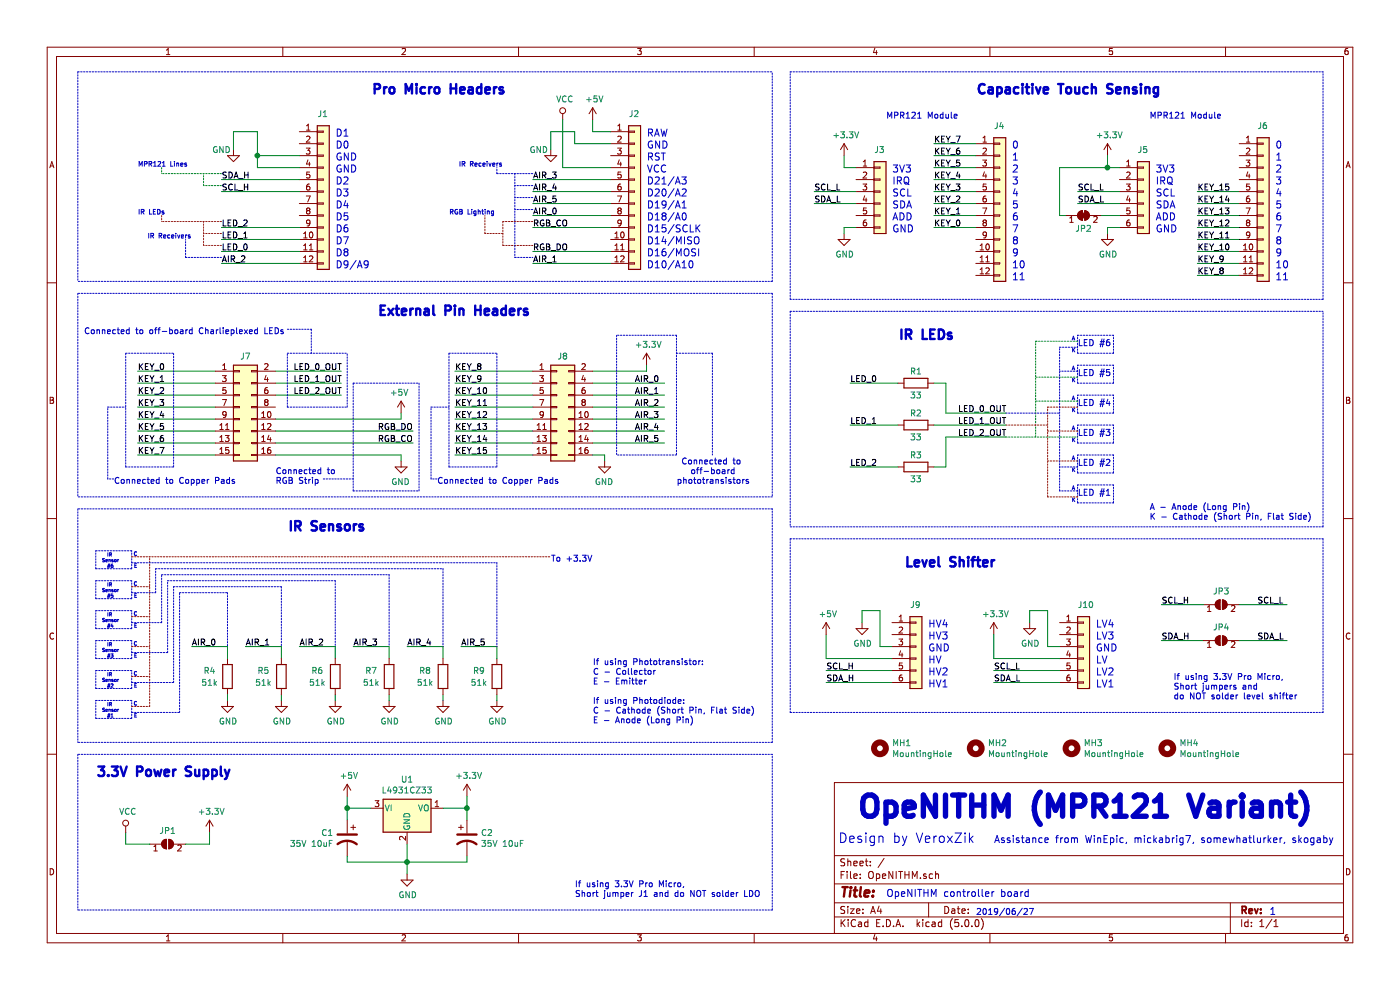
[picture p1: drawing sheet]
EESchema Schematic File Version 4
LIBS:OpeNITHM-cache
EELAYER 26 0
EELAYER END
$Descr A4 11693 8268
encoding utf-8
Sheet 1 1
Title ""
Date ""
Rev ""
Comp ""
Comment1 ""
Comment2 ""
Comment3 ""
Comment4 ""
$EndDescr
Text Notes 8150 800  0    79   ~ 16
Capacitive Touch Sensing
Text Notes 3100 800  0    79   ~ 16
Pro Micro Headers
$Comp
L Device:R R4
U 1 1
P 1900 5650
F 0 "R4" H 1750 5700 50  0000 C CNN
F 1 "51k" H 1750 5600 50  0000 C CNN
F 2 "Resistors_THT:R_Axial_DIN0204_L3.6mm_D1.6mm_P5.08mm_Horizontal" V 1830 5650 50  0001 C CNN
F 3 "~" H 1900 5650 50  0001 C CNN
	1    1900 5650
	1    0    0    -1  
$EndComp
$Comp
L power:GND #PWR0114
U 1 1
P 1900 5850
F 0 "#PWR0114" H 1900 5600 50  0001 C CNN
F 1 "GND" H 1905 5677 50  0000 C CNN
F 2 "" H 1900 5850 50  0001 C CNN
F 3 "" H 1900 5850 50  0001 C CNN
	1    1900 5850
	1    0    0    -1  
$EndComp
Wire Wire Line
	1900 5850 1900 5800
Text Label 1600 5400 0    50   ~ 0
AIR_0
Text Notes 8150 7650 0    50   ~ 0
2019/06/27
Text Notes 7400 7500 0    59   ~ 0
OpeNITHM controller board
Text Notes 10600 7650 0    59   ~ 0
1
Text Notes 7150 6850 0    177  ~ 35
OpeNITHM (MPR121 Variant)
Text Notes 7000 7050 0    79   ~ 0
Design by VeroxZik
Wire Wire Line
	1900 5400 1900 5500
$Comp
L power:GND #PWR0116
U 1 1
P 2350 5850
F 0 "#PWR0116" H 2350 5600 50  0001 C CNN
F 1 "GND" H 2355 5677 50  0000 C CNN
F 2 "" H 2350 5850 50  0001 C CNN
F 3 "" H 2350 5850 50  0001 C CNN
	1    2350 5850
	1    0    0    -1  
$EndComp
Wire Wire Line
	2350 5850 2350 5800
Text Label 2050 5400 0    50   ~ 0
AIR_1
Wire Wire Line
	2350 5400 2350 5500
$Comp
L power:GND #PWR0118
U 1 1
P 2800 5850
F 0 "#PWR0118" H 2800 5600 50  0001 C CNN
F 1 "GND" H 2805 5677 50  0000 C CNN
F 2 "" H 2800 5850 50  0001 C CNN
F 3 "" H 2800 5850 50  0001 C CNN
	1    2800 5850
	1    0    0    -1  
$EndComp
Wire Wire Line
	2800 5850 2800 5800
Text Label 2500 5400 0    50   ~ 0
AIR_2
Wire Wire Line
	2800 5400 2800 5500
$Comp
L power:GND #PWR0120
U 1 1
P 3250 5850
F 0 "#PWR0120" H 3250 5600 50  0001 C CNN
F 1 "GND" H 3255 5677 50  0000 C CNN
F 2 "" H 3250 5850 50  0001 C CNN
F 3 "" H 3250 5850 50  0001 C CNN
	1    3250 5850
	1    0    0    -1  
$EndComp
Wire Wire Line
	3250 5850 3250 5800
Text Label 2950 5400 0    50   ~ 0
AIR_3
Wire Wire Line
	3250 5400 3250 5500
$Comp
L power:GND #PWR0122
U 1 1
P 3700 5850
F 0 "#PWR0122" H 3700 5600 50  0001 C CNN
F 1 "GND" H 3705 5677 50  0000 C CNN
F 2 "" H 3700 5850 50  0001 C CNN
F 3 "" H 3700 5850 50  0001 C CNN
	1    3700 5850
	1    0    0    -1  
$EndComp
Wire Wire Line
	3700 5850 3700 5800
Text Label 3400 5400 0    50   ~ 0
AIR_4
Wire Wire Line
	3700 5400 3700 5500
$Comp
L power:GND #PWR0124
U 1 1
P 4150 5850
F 0 "#PWR0124" H 4150 5600 50  0001 C CNN
F 1 "GND" H 4155 5677 50  0000 C CNN
F 2 "" H 4150 5850 50  0001 C CNN
F 3 "" H 4150 5850 50  0001 C CNN
	1    4150 5850
	1    0    0    -1  
$EndComp
Wire Wire Line
	4150 5850 4150 5800
Text Label 3850 5400 0    50   ~ 0
AIR_5
Text Notes 5650 4050 0    50   ~ 0
 Connected to\n   off-board\nphototransistors
Text Notes 2400 4450 0    79   ~ 16
IR Sensors
$Comp
L Device:R R1
U 1 1
P 7650 3200
F 0 "R1" V 7550 3200 50  0000 C CNN
F 1 "33" V 7750 3200 50  0000 C CNN
F 2 "Resistors_THT:R_Axial_DIN0204_L3.6mm_D1.6mm_P5.08mm_Horizontal" V 7580 3200 50  0001 C CNN
F 3 "~" H 7650 3200 50  0001 C CNN
	1    7650 3200
	0    1    1    0   
$EndComp
$Comp
L Device:R R2
U 1 1
P 7650 3550
F 0 "R2" V 7550 3550 50  0000 C CNN
F 1 "33" V 7750 3550 50  0000 C CNN
F 2 "Resistors_THT:R_Axial_DIN0204_L3.6mm_D1.6mm_P5.08mm_Horizontal" V 7580 3550 50  0001 C CNN
F 3 "~" H 7650 3550 50  0001 C CNN
	1    7650 3550
	0    1    1    0   
$EndComp
$Comp
L Device:R R3
U 1 1
P 7650 3900
F 0 "R3" V 7550 3900 50  0000 C CNN
F 1 "33" V 7750 3900 50  0000 C CNN
F 2 "Resistors_THT:R_Axial_DIN0204_L3.6mm_D1.6mm_P5.08mm_Horizontal" V 7580 3900 50  0001 C CNN
F 3 "~" H 7650 3900 50  0001 C CNN
	1    7650 3900
	0    1    1    0   
$EndComp
Wire Wire Line
	7800 3200 7900 3200
Wire Wire Line
	7900 3200 7900 3450
Wire Wire Line
	7800 3900 7900 3900
Wire Wire Line
	7900 3900 7900 3650
Wire Wire Line
	7500 3200 7100 3200
Wire Wire Line
	7500 3550 7100 3550
Wire Wire Line
	7500 3900 7100 3900
Text Label 7100 3200 0    50   ~ 0
LED_0
Text Label 7100 3550 0    50   ~ 0
LED_1
Text Label 7100 3900 0    50   ~ 0
LED_2
$Comp
L Device:R R5
U 1 1
P 2350 5650
F 0 "R5" H 2200 5700 50  0000 C CNN
F 1 "51k" H 2200 5600 50  0000 C CNN
F 2 "Resistors_THT:R_Axial_DIN0204_L3.6mm_D1.6mm_P5.08mm_Horizontal" V 2280 5650 50  0001 C CNN
F 3 "~" H 2350 5650 50  0001 C CNN
	1    2350 5650
	1    0    0    -1  
$EndComp
$Comp
L Device:R R6
U 1 1
P 2800 5650
F 0 "R6" H 2650 5700 50  0000 C CNN
F 1 "51k" H 2650 5600 50  0000 C CNN
F 2 "Resistors_THT:R_Axial_DIN0204_L3.6mm_D1.6mm_P5.08mm_Horizontal" V 2730 5650 50  0001 C CNN
F 3 "~" H 2800 5650 50  0001 C CNN
	1    2800 5650
	1    0    0    -1  
$EndComp
$Comp
L Device:R R7
U 1 1
P 3250 5650
F 0 "R7" H 3100 5700 50  0000 C CNN
F 1 "51k" H 3100 5600 50  0000 C CNN
F 2 "Resistors_THT:R_Axial_DIN0204_L3.6mm_D1.6mm_P5.08mm_Horizontal" V 3180 5650 50  0001 C CNN
F 3 "~" H 3250 5650 50  0001 C CNN
	1    3250 5650
	1    0    0    -1  
$EndComp
$Comp
L Device:R R8
U 1 1
P 3700 5650
F 0 "R8" H 3550 5700 50  0000 C CNN
F 1 "51k" H 3550 5600 50  0000 C CNN
F 2 "Resistors_THT:R_Axial_DIN0204_L3.6mm_D1.6mm_P5.08mm_Horizontal" V 3630 5650 50  0001 C CNN
F 3 "~" H 3700 5650 50  0001 C CNN
	1    3700 5650
	1    0    0    -1  
$EndComp
$Comp
L Device:R R9
U 1 1
P 4150 5650
F 0 "R9" H 4000 5700 50  0000 C CNN
F 1 "51k" H 4000 5600 50  0000 C CNN
F 2 "Resistors_THT:R_Axial_DIN0204_L3.6mm_D1.6mm_P5.08mm_Horizontal" V 4080 5650 50  0001 C CNN
F 3 "~" H 4150 5650 50  0001 C CNN
	1    4150 5650
	1    0    0    -1  
$EndComp
Text Notes 7500 2850 0    79   ~ 16
IR LEDs
Wire Notes Line
	6450 2350 6450 600 
Wire Notes Line
	9000 2950 9300 2950
Wire Notes Line
	9300 2800 9000 2800
Wire Notes Line
	9300 2950 9300 2800
Wire Notes Line
	9000 2950 9000 2800
Text Notes 8950 2850 0    31   ~ 0
A
Text Notes 8950 2950 0    31   ~ 0
K
Wire Notes Line
	9000 3200 9300 3200
Wire Notes Line
	9300 3050 9000 3050
Wire Notes Line
	9300 3200 9300 3050
Wire Notes Line
	9000 3200 9000 3050
Text Notes 8950 3100 0    31   ~ 0
A
Text Notes 8950 3200 0    31   ~ 0
K
Wire Notes Line
	9000 3450 9300 3450
Wire Notes Line
	9300 3300 9000 3300
Wire Notes Line
	9300 3450 9300 3300
Wire Notes Line
	9000 3450 9000 3300
Text Notes 8950 3350 0    31   ~ 0
A
Text Notes 8950 3450 0    31   ~ 0
K
Wire Notes Line
	9000 3700 9300 3700
Wire Notes Line
	9300 3550 9000 3550
Wire Notes Line
	9300 3700 9300 3550
Wire Notes Line
	9000 3700 9000 3550
Text Notes 8950 3600 0    31   ~ 0
A
Text Notes 8950 3700 0    31   ~ 0
K
Wire Notes Line
	9000 3950 9300 3950
Wire Notes Line
	9300 3800 9000 3800
Wire Notes Line
	9300 3950 9300 3800
Wire Notes Line
	9000 3950 9000 3800
Text Notes 8950 3850 0    31   ~ 0
A
Text Notes 8950 3950 0    31   ~ 0
K
Wire Notes Line
	9000 4200 9300 4200
Wire Notes Line
	9300 4050 9000 4050
Text Notes 9000 4150 0    51   ~ 0
LED #1
Wire Notes Line
	9300 4200 9300 4050
Wire Notes Line
	9000 4200 9000 4050
Text Notes 8950 4100 0    31   ~ 0
A
Text Notes 8950 4200 0    31   ~ 0
K
Wire Notes Line
	8850 2900 9000 2900
Wire Notes Line
	9000 3100 8850 3100
Wire Notes Line
	9000 3900 8850 3900
Wire Notes Line
	9000 4100 8850 4100
Wire Notes Line rgb(194, 0, 0)
	8750 3400 9000 3400
Wire Notes Line rgb(194, 0, 0)
	9000 4150 8750 4150
Wire Notes Line rgb(194, 0, 0)
	9000 3850 8750 3850
Wire Notes Line rgb(0, 194, 0)
	8650 2850 9000 2850
Wire Notes Line rgb(0, 194, 0)
	9000 3150 8650 3150
Wire Notes Line rgb(0, 194, 0)
	9000 3350 8650 3350
Wire Notes Line
	6600 2600 11050 2600
Wire Notes Line
	8850 4100 8850 2900
Wire Notes Line rgb(194, 0, 0)
	8750 4150 8750 3400
Wire Notes Line rgb(0, 194, 0)
	8650 3650 8650 2850
Wire Notes Line rgb(194, 0, 0)
	9000 3600 8750 3600
Wire Notes Line
	6600 2600 6600 4400
Wire Notes Line
	6600 4400 11050 4400
Wire Notes Line
	11050 4400 11050 2600
Wire Notes Line
	8400 3450 8850 3450
Wire Notes Line rgb(194, 0, 0)
	8400 3550 8750 3550
Wire Notes Line rgb(0, 194, 0)
	8400 3650 9000 3650
Text Notes 9000 3900 0    51   ~ 0
LED #2
Text Notes 9000 3650 0    51   ~ 0
LED #3
Text Notes 9000 3400 0    51   ~ 0
LED #4
Text Notes 9000 3150 0    51   ~ 0
LED #5
Text Notes 9000 2900 0    51   ~ 0
LED #6
Wire Notes Line
	6600 600  11050 600 
Wire Notes Line
	11050 2500 11050 600 
Wire Notes Line
	11050 2500 6600 2500
Wire Notes Line
	6600 2500 6600 600 
Wire Notes Line
	6450 6200 650  6200
Wire Wire Line
	4150 5400 4150 5500
Wire Wire Line
	3850 5400 4150 5400
Wire Wire Line
	3400 5400 3700 5400
Wire Wire Line
	2950 5400 3250 5400
Wire Wire Line
	2500 5400 2800 5400
Wire Wire Line
	2050 5400 2350 5400
Wire Wire Line
	1600 5400 1900 5400
Wire Notes Line
	800  4750 1100 4750
Wire Notes Line
	1100 4600 800  4600
Wire Notes Line
	1100 4750 1100 4600
Wire Notes Line
	800  4750 800  4600
Wire Notes Line
	800  5000 1100 5000
Wire Notes Line
	1100 4850 800  4850
Wire Notes Line
	1100 5000 1100 4850
Wire Notes Line
	800  5000 800  4850
Wire Notes Line
	800  5250 1100 5250
Wire Notes Line
	1100 5100 800  5100
Wire Notes Line
	1100 5250 1100 5100
Wire Notes Line
	800  5250 800  5100
Wire Notes Line
	800  5500 1100 5500
Wire Notes Line
	1100 5350 800  5350
Wire Notes Line
	1100 5500 1100 5350
Wire Notes Line
	800  5500 800  5350
Wire Notes Line
	800  5750 1100 5750
Wire Notes Line
	1100 5600 800  5600
Wire Notes Line
	1100 5750 1100 5600
Wire Notes Line
	800  5750 800  5600
Wire Notes Line
	800  6000 1100 6000
Wire Notes Line
	1100 5850 800  5850
Wire Notes Line
	1100 6000 1100 5850
Wire Notes Line
	800  6000 800  5850
Text Notes 1150 4650 2    31   ~ 0
C
Text Notes 1150 4750 2    31   ~ 0
E
Text Notes 1150 4900 2    31   ~ 0
C
Text Notes 1150 5000 2    31   ~ 0
E
Text Notes 1150 5150 2    31   ~ 0
C
Text Notes 1150 5250 2    31   ~ 0
E
Text Notes 1150 5400 2    31   ~ 0
C
Text Notes 1150 5500 2    31   ~ 0
E
Text Notes 1150 5650 2    31   ~ 0
C
Text Notes 1150 5750 2    31   ~ 0
E
Text Notes 1150 5900 2    31   ~ 0
C
Text Notes 1150 6000 2    31   ~ 0
E
Wire Notes Line rgb(194, 0, 0)
	1100 5900 1250 5900
Wire Notes Line rgb(194, 0, 0)
	1250 5900 1250 4650
Wire Notes Line rgb(194, 0, 0)
	1100 5650 1250 5650
Wire Notes Line rgb(194, 0, 0)
	1100 5400 1250 5400
Wire Notes Line rgb(194, 0, 0)
	1100 5150 1250 5150
Wire Notes Line rgb(194, 0, 0)
	1100 4900 1250 4900
Wire Notes Line
	1100 5950 1500 5950
Wire Notes Line
	1500 4950 1900 4950
Wire Notes Line
	1100 5700 1450 5700
Wire Notes Line
	1450 4900 2350 4900
Wire Notes Line
	1100 5450 1400 5450
Wire Notes Line
	1400 4850 2800 4850
Wire Notes Line
	1100 5200 1350 5200
Wire Notes Line
	1350 4800 3250 4800
Wire Notes Line
	1100 4950 1300 4950
Wire Notes Line
	1300 4750 3700 4750
Wire Notes Line
	1100 4700 4150 4700
Wire Notes Line rgb(194, 0, 0)
	1100 4650 4600 4650
Wire Notes Line
	1500 5950 1500 4950
Wire Notes Line
	1450 5700 1450 4900
Wire Notes Line
	1400 5450 1400 4850
Wire Notes Line
	1350 5200 1350 4800
Wire Notes Line
	1300 4950 1300 4750
Wire Notes Line
	6450 6200 6450 4250
Wire Notes Line
	6450 2350 650  2350
Wire Notes Line
	650  4250 650  6200
Text Notes 850  4750 0    28   ~ 0
  IR\nSensor\n  #6
Wire Notes Line
	650  600  6450 600 
Wire Wire Line
	1150 3100 1800 3100
Wire Wire Line
	1150 3200 1800 3200
Wire Wire Line
	1150 3300 1800 3300
Wire Wire Line
	1150 3400 1800 3400
Wire Wire Line
	1150 3500 1800 3500
Wire Wire Line
	1150 3600 1800 3600
Wire Wire Line
	1150 3700 1800 3700
Wire Wire Line
	1150 3800 1800 3800
Wire Wire Line
	3800 3100 4450 3100
Wire Wire Line
	3800 3200 4450 3200
Wire Wire Line
	3800 3300 4450 3300
Wire Wire Line
	3800 3400 4450 3400
Wire Wire Line
	3800 3500 4450 3500
Wire Wire Line
	3800 3600 4450 3600
Wire Wire Line
	3800 3700 4450 3700
Wire Wire Line
	3800 3800 4450 3800
Text Label 1150 3100 0    50   ~ 0
KEY_0
Text Label 1150 3200 0    50   ~ 0
KEY_1
Text Label 1150 3300 0    50   ~ 0
KEY_2
Text Label 1150 3400 0    50   ~ 0
KEY_3
Text Label 1150 3500 0    50   ~ 0
KEY_4
Text Label 1150 3600 0    50   ~ 0
KEY_5
Text Label 1150 3700 0    50   ~ 0
KEY_6
Text Label 1150 3800 0    50   ~ 0
KEY_7
Text Label 3800 3100 0    50   ~ 0
KEY_8
Text Label 3800 3200 0    50   ~ 0
KEY_9
Text Label 3800 3300 0    50   ~ 0
KEY_10
Text Label 3800 3400 0    50   ~ 0
KEY_11
Text Label 3800 3500 0    50   ~ 0
KEY_12
Text Label 3800 3600 0    50   ~ 0
KEY_13
Text Label 3800 3700 0    50   ~ 0
KEY_14
Text Label 3800 3800 0    50   ~ 0
KEY_15
Text Label 2450 3100 0    50   ~ 0
LED_0_OUT
Text Label 2450 3200 0    50   ~ 0
LED_1_OUT
Text Label 2450 3300 0    50   ~ 0
LED_2_OUT
Wire Wire Line
	3350 3500 3350 3450
Wire Wire Line
	3350 3800 3350 3850
Text Label 3450 3700 2    50   ~ 0
RGB_CO
Text Label 3450 3600 2    50   ~ 0
RGB_DO
$Comp
L power:+5V #PWR0111
U 1 1
P 3350 3450
F 0 "#PWR0111" H 3350 3300 50  0001 C CNN
F 1 "+5V" H 3365 3623 50  0000 C CNN
F 2 "" H 3350 3450 50  0001 C CNN
F 3 "" H 3350 3450 50  0001 C CNN
	1    3350 3450
	-1   0    0    -1  
$EndComp
$Comp
L power:GND #PWR0112
U 1 1
P 3350 3850
F 0 "#PWR0112" H 3350 3600 50  0001 C CNN
F 1 "GND" H 3355 3677 50  0000 C CNN
F 2 "" H 3350 3850 50  0001 C CNN
F 3 "" H 3350 3850 50  0001 C CNN
	1    3350 3850
	-1   0    0    -1  
$EndComp
Wire Wire Line
	2300 3500 3350 3500
Wire Wire Line
	2300 3600 3450 3600
Wire Wire Line
	2300 3700 3450 3700
Wire Wire Line
	2300 3800 3350 3800
Wire Wire Line
	4950 3200 5550 3200
Wire Wire Line
	4950 3300 5550 3300
Wire Wire Line
	4950 3500 5550 3500
Wire Wire Line
	4950 3700 5550 3700
Wire Wire Line
	4950 3400 5550 3400
Wire Wire Line
	4950 3600 5550 3600
Text Label 5300 3200 0    50   ~ 0
AIR_0
Text Label 5300 3300 0    50   ~ 0
AIR_1
Text Label 5300 3400 0    50   ~ 0
AIR_2
Text Label 5300 3500 0    50   ~ 0
AIR_3
Text Label 5300 3600 0    50   ~ 0
AIR_4
Text Label 5300 3700 0    50   ~ 0
AIR_5
$Comp
L power:+3.3V #PWR0113
U 1 1
P 5400 3050
F 0 "#PWR0113" H 5400 2900 50  0001 C CNN
F 1 "+3.3V" H 5415 3223 50  0000 C CNN
F 2 "" H 5400 3050 50  0001 C CNN
F 3 "" H 5400 3050 50  0001 C CNN
	1    5400 3050
	1    0    0    -1  
$EndComp
Wire Wire Line
	4950 3100 5400 3100
Wire Wire Line
	5400 3100 5400 3050
Wire Wire Line
	2850 3100 2300 3100
Wire Wire Line
	2850 3300 2300 3300
Wire Wire Line
	2850 3200 2300 3200
Wire Notes Line
	3250 4800 3250 5400
Wire Notes Line
	4150 4700 4150 5400
Wire Notes Line
	3700 4750 3700 5400
Wire Notes Line
	2800 4850 2800 5400
Wire Notes Line
	2350 4900 2350 5400
Wire Notes Line
	1900 4950 1900 5400
Text Label 8000 3450 0    50   ~ 0
LED_0_OUT
Text Label 8000 3550 0    50   ~ 0
LED_1_OUT
Text Label 8000 3650 0    50   ~ 0
LED_2_OUT
Wire Wire Line
	7900 3450 8400 3450
Wire Wire Line
	7800 3550 8400 3550
Wire Wire Line
	7900 3650 8400 3650
$Comp
L Connector_Generic:Conn_02x08_Odd_Even J7
U 1 1
P 2000 3400
F 0 "J7" H 2050 3825 50  0000 C CNN
F 1 "Conn_02x08_Odd_Even" H 2050 3826 50  0001 C CNN
F 2 "Connector_PinHeader_2.54mm:PinHeader_2x08_P2.54mm_Horizontal" H 2000 3400 50  0001 C CNN
F 3 "~" H 2000 3400 50  0001 C CNN
	1    2000 3400
	1    0    0    -1  
$EndComp
$Comp
L Connector_Generic:Conn_02x08_Odd_Even J8
U 1 1
P 4650 3400
F 0 "J8" H 4700 3825 50  0000 C CNN
F 1 "Conn_02x08_Odd_Even" H 4700 3826 50  0001 C CNN
F 2 "Connector_PinHeader_2.54mm:PinHeader_2x08_P2.54mm_Horizontal" H 4650 3400 50  0001 C CNN
F 3 "~" H 4650 3400 50  0001 C CNN
	1    4650 3400
	1    0    0    -1  
$EndComp
Wire Notes Line
	6450 4250 650  4250
Text Notes 3150 2650 0    79   ~ 16
External Pin Headers
Wire Notes Line
	650  600  650  2350
Wire Notes Line
	6450 4150 650  4150
Wire Notes Line
	650  2450 650  4150
Wire Notes Line
	6450 2450 650  2450
Wire Notes Line
	6450 2450 6450 4150
Wire Notes Line
	5650 2800 5650 3800
Wire Notes Line
	5650 3800 5150 3800
Wire Notes Line
	5150 2800 5150 3800
Wire Notes Line
	5650 2800 5150 2800
Wire Notes Line
	5650 2950 5950 2950
Wire Notes Line
	5950 2950 5950 3800
Wire Notes Line
	2400 3400 2900 3400
Wire Notes Line
	2900 3400 2900 2950
Wire Notes Line
	2400 3400 2400 2950
Wire Notes Line
	2400 2950 2900 2950
Text Notes 700  2800 0    50   ~ 0
Connected to off-board Charlieplexed LEDs
Wire Notes Line
	2400 2750 2600 2750
Wire Notes Line
	2600 2750 2600 2950
Wire Notes Line
	6600 4500 6600 5950
Wire Notes Line
	6600 4500 11050 4500
Text Notes 7550 4750 0    79   ~ 16
Level Shifter
Wire Notes Line
	6600 5950 11050 5950
Wire Notes Line
	11050 4500 11050 5950
Wire Notes Line
	1050 3900 1050 2950
Wire Notes Line
	1050 2950 1450 2950
Wire Notes Line
	1050 3900 1450 3900
Wire Notes Line
	1450 3900 1450 2950
Text Notes 950  4050 0    50   ~ 0
Connected to Copper Pads
Wire Notes Line
	950  4000 900  4000
Wire Notes Line
	900  4000 900  3400
Wire Notes Line
	900  3400 1050 3400
Wire Notes Line
	3750 3900 3750 2950
Wire Notes Line
	3750 3900 4150 3900
Wire Notes Line
	4150 3900 4150 2950
Text Notes 3650 4050 0    50   ~ 0
Connected to Copper Pads
Wire Notes Line
	3650 4000 3600 4000
Wire Notes Line
	3600 4000 3600 3400
Wire Notes Line
	3600 3400 3750 3400
Wire Notes Line
	3750 2950 4150 2950
Wire Notes Line
	2950 4100 3500 4100
Wire Notes Line
	2950 4100 2950 3200
Wire Notes Line
	3500 4100 3500 3200
Wire Notes Line
	2950 3200 3500 3200
Text Notes 2300 4050 0    50   ~ 0
Connected to\nRGB Strip
Wire Notes Line
	2700 4000 2950 4000
Text Notes 9600 4350 0    50   ~ 0
A - Anode (Long Pin)\nK - Cathode (Short Pin, Flat Side)
Text Notes 4600 4700 0    50   ~ 0
To +3.3V
Text Notes 4950 6050 0    50   ~ 0
If using Phototransistor:\nC - Collector\nE - Emitter\n\nIf using Photodiode:\nC - Cathode (Short Pin, Flat Side)\nE - Anode (Long Pin)
Text Notes 850  5000 0    28   ~ 0
  IR\nSensor\n  #5
Text Notes 850  5250 0    28   ~ 0
  IR\nSensor\n  #4
Text Notes 850  5500 0    28   ~ 0
  IR\nSensor\n  #3
Text Notes 850  5750 0    28   ~ 0
  IR\nSensor\n  #2
Text Notes 850  6000 0    28   ~ 0
  IR\nSensor\n  #1
$Comp
L Connector_Generic:Conn_01x12 J1
U 1 1
P 2700 1600
F 0 "J1" H 2650 2250 50  0000 L CNN
F 1 "Conn_01x12" H 2780 1501 50  0001 L CNN
F 2 "Connector_PinSocket_2.54mm:PinSocket_1x12_P2.54mm_Vertical" H 2700 1600 50  0001 C CNN
F 3 "~" H 2700 1600 50  0001 C CNN
	1    2700 1600
	1    0    0    -1  
$EndComp
Text Notes 2800 1350 0    59   ~ 0
GND
Text Notes 2800 1450 0    59   ~ 0
GND
Text Notes 2800 1250 0    59   ~ 0
D0
Text Notes 2800 1150 0    59   ~ 0
D1
Text Notes 2800 1650 0    59   ~ 0
D3
Text Notes 2800 1550 0    59   ~ 0
D2
Text Notes 2800 1850 0    59   ~ 0
D5
Text Notes 2800 1750 0    59   ~ 0
D4
Text Notes 2800 2050 0    59   ~ 0
D7
Text Notes 2800 1950 0    59   ~ 0
D6
Text Notes 2800 2250 0    59   ~ 0
D9/A9
Text Notes 2800 2150 0    59   ~ 0
D8
$Comp
L Connector_Generic:Conn_01x12 J2
U 1 1
P 5300 1600
F 0 "J2" H 5250 2250 50  0000 L CNN
F 1 "Conn_01x12" H 5380 1501 50  0001 L CNN
F 2 "Connector_PinSocket_2.54mm:PinSocket_1x12_P2.54mm_Vertical" H 5300 1600 50  0001 C CNN
F 3 "~" H 5300 1600 50  0001 C CNN
	1    5300 1600
	1    0    0    -1  
$EndComp
Text Notes 5400 1350 0    59   ~ 0
RST
Text Notes 5400 1450 0    59   ~ 0
VCC
Text Notes 5400 1250 0    59   ~ 0
GND
Text Notes 5400 1150 0    59   ~ 0
RAW
Text Notes 5400 1650 0    59   ~ 0
D20/A2
Text Notes 5400 1550 0    59   ~ 0
D21/A3
Text Notes 5400 1850 0    59   ~ 0
D18/A0
Text Notes 5400 1750 0    59   ~ 0
D19/A1
Text Notes 5400 2050 0    59   ~ 0
D14/MISO
Text Notes 5400 1950 0    59   ~ 0
D15/SCLK
Text Notes 5400 2250 0    59   ~ 0
D10/A10
Text Notes 5400 2150 0    59   ~ 0
D16/MOSI
Text Label 4450 1900 0    50   ~ 0
RGB_CO
Wire Wire Line
	4450 1900 5100 1900
Text Label 4450 2100 0    50   ~ 0
RGB_DO
Wire Wire Line
	4450 2100 5100 2100
Wire Wire Line
	4450 1800 5100 1800
Wire Wire Line
	4450 2200 5100 2200
Wire Wire Line
	4450 1500 5100 1500
Wire Wire Line
	4450 1700 5100 1700
Wire Wire Line
	1850 2200 2500 2200
Wire Wire Line
	4450 1600 5100 1600
Text Label 4450 1800 0    50   ~ 0
AIR_0
Text Label 4450 2200 0    50   ~ 0
AIR_1
Text Label 1850 2200 0    50   ~ 0
AIR_2
Text Label 4450 1500 0    50   ~ 0
AIR_3
Text Label 4450 1600 0    50   ~ 0
AIR_4
Text Label 4450 1700 0    50   ~ 0
AIR_5
Wire Wire Line
	2500 2000 1850 2000
Text Label 1850 2000 0    50   ~ 0
LED_1
Wire Wire Line
	1850 2100 2500 2100
Text Label 1850 2100 0    50   ~ 0
LED_0
Wire Wire Line
	1850 1900 2500 1900
Text Label 1850 1900 0    50   ~ 0
LED_2
Wire Wire Line
	1850 1500 2500 1500
Text Label 1850 1500 0    50   ~ 0
SDA_H
Wire Wire Line
	1850 1600 2500 1600
Text Label 1850 1600 0    50   ~ 0
SCL_H
$Comp
L power:GND #PWR0101
U 1 1
P 1950 1250
F 0 "#PWR0101" H 1950 1000 50  0001 C CNN
F 1 "GND" H 1850 1250 50  0000 C CNN
F 2 "" H 1950 1250 50  0001 C CNN
F 3 "" H 1950 1250 50  0001 C CNN
	1    1950 1250
	1    0    0    -1  
$EndComp
Wire Wire Line
	1950 1100 2150 1100
Wire Wire Line
	2150 1100 2150 1300
Wire Wire Line
	2150 1300 2500 1300
Wire Wire Line
	1950 1100 1950 1250
Wire Wire Line
	2500 1400 2150 1400
Wire Wire Line
	2150 1400 2150 1300
Connection ~ 2150 1300
Wire Wire Line
	5100 1100 4950 1100
Wire Wire Line
	4950 1100 4950 1000
$Comp
L power:VCC #PWR0102
U 1 1
P 4700 1000
F 0 "#PWR0102" H 4700 850 50  0001 C CNN
F 1 "VCC" H 4717 1173 50  0000 C CNN
F 2 "" H 4700 1000 50  0001 C CNN
F 3 "" H 4700 1000 50  0001 C CNN
	1    4700 1000
	1    0    0    -1  
$EndComp
Wire Wire Line
	5100 1400 4700 1400
Wire Wire Line
	4700 1400 4700 1000
$Comp
L power:GND #PWR0103
U 1 1
P 4600 1250
F 0 "#PWR0103" H 4600 1000 50  0001 C CNN
F 1 "GND" H 4500 1250 50  0000 C CNN
F 2 "" H 4600 1250 50  0001 C CNN
F 3 "" H 4600 1250 50  0001 C CNN
	1    4600 1250
	1    0    0    -1  
$EndComp
Wire Wire Line
	4600 1100 4800 1100
Wire Wire Line
	4600 1100 4600 1250
Wire Wire Line
	5100 1200 4800 1200
Wire Wire Line
	4800 1200 4800 1100
Wire Notes Line rgb(194, 0, 0)
	4450 1850 4200 1850
Wire Notes Line rgb(194, 0, 0)
	4200 1850 4200 2050
Wire Notes Line rgb(194, 0, 0)
	4200 2050 4450 2050
Wire Notes Line rgb(194, 0, 0)
	4200 1950 4050 1950
Wire Notes Line rgb(194, 0, 0)
	4050 1950 4050 1800
Text Notes 3750 1800 0    39   ~ 0
RGB Lighting
$Comp
L Connector_Generic:Conn_01x06 J3
U 1 1
P 7350 1600
F 0 "J3" H 7300 1950 50  0000 L CNN
F 1 "Conn_01x06" H 7430 1501 50  0001 L CNN
F 2 "Connector_PinSocket_2.54mm:PinSocket_1x06_P2.54mm_Vertical" H 7350 1600 50  0001 C CNN
F 3 "~" H 7350 1600 50  0001 C CNN
	1    7350 1600
	1    0    0    -1  
$EndComp
Text Notes 7450 1650 0    59   ~ 0
SCL
Text Notes 7450 1750 0    59   ~ 0
SDA
Text Notes 7450 1550 0    59   ~ 0
IRQ
Text Notes 7450 1450 0    59   ~ 0
3V3
Text Notes 7450 1950 0    59   ~ 0
GND
Text Notes 7450 1850 0    59   ~ 0
ADD
$Comp
L power:GND #PWR0104
U 1 1
P 7050 1950
F 0 "#PWR0104" H 7050 1700 50  0001 C CNN
F 1 "GND" H 7055 1777 50  0000 C CNN
F 2 "" H 7050 1950 50  0001 C CNN
F 3 "" H 7050 1950 50  0001 C CNN
	1    7050 1950
	1    0    0    -1  
$EndComp
Wire Wire Line
	7050 1900 7150 1900
Wire Wire Line
	7050 1950 7050 1900
$Comp
L power:+3.3V #PWR0105
U 1 1
P 7050 1300
F 0 "#PWR0105" H 7050 1150 50  0001 C CNN
F 1 "+3.3V" H 7065 1473 50  0000 C CNN
F 2 "" H 7050 1300 50  0001 C CNN
F 3 "" H 7050 1300 50  0001 C CNN
	1    7050 1300
	1    0    0    -1  
$EndComp
Wire Wire Line
	7150 1400 7050 1400
Wire Wire Line
	7050 1400 7050 1300
Wire Wire Line
	6800 1700 7150 1700
Text Label 6800 1700 0    50   ~ 0
SDA_L
Wire Wire Line
	6800 1600 7150 1600
Text Label 6800 1600 0    50   ~ 0
SCL_L
$Comp
L Connector_Generic:Conn_01x12 J4
U 1 1
P 8350 1700
F 0 "J4" H 8300 2350 50  0000 L CNN
F 1 "Conn_01x12" H 8430 1601 50  0001 L CNN
F 2 "Connector_PinSocket_2.54mm:PinSocket_1x12_P2.54mm_Vertical" H 8350 1700 50  0001 C CNN
F 3 "~" H 8350 1700 50  0001 C CNN
	1    8350 1700
	1    0    0    -1  
$EndComp
Wire Wire Line
	7800 1900 8150 1900
Wire Wire Line
	7800 1800 8150 1800
Wire Wire Line
	7800 1700 8150 1700
Wire Wire Line
	7800 1600 8150 1600
Wire Wire Line
	7800 1500 8150 1500
Wire Wire Line
	7800 1400 8150 1400
Wire Wire Line
	7800 1300 8150 1300
Wire Wire Line
	7800 1200 8150 1200
Text Label 7800 1900 0    50   ~ 0
KEY_0
Text Label 7800 1800 0    50   ~ 0
KEY_1
Text Label 7800 1700 0    50   ~ 0
KEY_2
Text Label 7800 1600 0    50   ~ 0
KEY_3
Text Label 7800 1500 0    50   ~ 0
KEY_4
Text Label 7800 1400 0    50   ~ 0
KEY_5
Text Label 7800 1300 0    50   ~ 0
KEY_6
Text Label 7800 1200 0    50   ~ 0
KEY_7
Text Notes 8450 1450 0    59   ~ 0
2
Text Notes 8450 1550 0    59   ~ 0
3
Text Notes 8450 1350 0    59   ~ 0
1
Text Notes 8450 1250 0    59   ~ 0
0
Text Notes 8450 1750 0    59   ~ 0
5
Text Notes 8450 1650 0    59   ~ 0
4
Text Notes 8450 1950 0    59   ~ 0
7
Text Notes 8450 1850 0    59   ~ 0
6
Text Notes 8450 2150 0    59   ~ 0
9
Text Notes 8450 2050 0    59   ~ 0
8
Text Notes 8450 2350 0    59   ~ 0
11
Text Notes 8450 2250 0    59   ~ 0
10
$Comp
L Connector_Generic:Conn_01x06 J5
U 1 1
P 9550 1600
F 0 "J5" H 9500 1950 50  0000 L CNN
F 1 "Conn_01x06" H 9630 1501 50  0001 L CNN
F 2 "Connector_PinSocket_2.54mm:PinSocket_1x06_P2.54mm_Vertical" H 9550 1600 50  0001 C CNN
F 3 "~" H 9550 1600 50  0001 C CNN
	1    9550 1600
	1    0    0    -1  
$EndComp
Text Notes 9650 1650 0    59   ~ 0
SCL
Text Notes 9650 1750 0    59   ~ 0
SDA
Text Notes 9650 1550 0    59   ~ 0
IRQ
Text Notes 9650 1450 0    59   ~ 0
3V3
Text Notes 9650 1950 0    59   ~ 0
GND
Text Notes 9650 1850 0    59   ~ 0
ADD
$Comp
L power:GND #PWR0106
U 1 1
P 9250 1950
F 0 "#PWR0106" H 9250 1700 50  0001 C CNN
F 1 "GND" H 9255 1777 50  0000 C CNN
F 2 "" H 9250 1950 50  0001 C CNN
F 3 "" H 9250 1950 50  0001 C CNN
	1    9250 1950
	1    0    0    -1  
$EndComp
Wire Wire Line
	9250 1900 9350 1900
Wire Wire Line
	9250 1950 9250 1900
$Comp
L power:+3.3V #PWR0107
U 1 1
P 9250 1300
F 0 "#PWR0107" H 9250 1150 50  0001 C CNN
F 1 "+3.3V" H 9265 1473 50  0000 C CNN
F 2 "" H 9250 1300 50  0001 C CNN
F 3 "" H 9250 1300 50  0001 C CNN
	1    9250 1300
	1    0    0    -1  
$EndComp
Wire Wire Line
	9350 1400 9250 1400
Wire Wire Line
	9250 1400 9250 1300
Wire Wire Line
	9000 1700 9350 1700
Text Label 9000 1700 0    50   ~ 0
SDA_L
Wire Wire Line
	9000 1600 9350 1600
Text Label 9000 1600 0    50   ~ 0
SCL_L
$Comp
L Connector_Generic:Conn_01x12 J6
U 1 1
P 10550 1700
F 0 "J6" H 10500 2350 50  0000 L CNN
F 1 "Conn_01x12" H 10630 1601 50  0001 L CNN
F 2 "Connector_PinSocket_2.54mm:PinSocket_1x12_P2.54mm_Vertical" H 10550 1700 50  0001 C CNN
F 3 "~" H 10550 1700 50  0001 C CNN
	1    10550 1700
	1    0    0    -1  
$EndComp
Text Notes 10650 1450 0    59   ~ 0
2
Text Notes 10650 1550 0    59   ~ 0
3
Text Notes 10650 1350 0    59   ~ 0
1
Text Notes 10650 1250 0    59   ~ 0
0
Text Notes 10650 1750 0    59   ~ 0
5
Text Notes 10650 1650 0    59   ~ 0
4
Text Notes 10650 1950 0    59   ~ 0
7
Text Notes 10650 1850 0    59   ~ 0
6
Text Notes 10650 2150 0    59   ~ 0
9
Text Notes 10650 2050 0    59   ~ 0
8
Text Notes 10650 2350 0    59   ~ 0
11
Text Notes 10650 2250 0    59   ~ 0
10
Wire Wire Line
	10000 2300 10350 2300
Wire Wire Line
	10000 2200 10350 2200
Wire Wire Line
	10000 2100 10350 2100
Wire Wire Line
	10000 2000 10350 2000
Wire Wire Line
	10000 1900 10350 1900
Wire Wire Line
	10000 1800 10350 1800
Wire Wire Line
	10000 1700 10350 1700
Wire Wire Line
	10000 1600 10350 1600
Text Label 10000 2300 0    50   ~ 0
KEY_8
Text Label 10000 2200 0    50   ~ 0
KEY_9
Text Label 10000 2100 0    50   ~ 0
KEY_10
Text Label 10000 2000 0    50   ~ 0
KEY_11
Text Label 10000 1900 0    50   ~ 0
KEY_12
Text Label 10000 1800 0    50   ~ 0
KEY_13
Text Label 10000 1700 0    50   ~ 0
KEY_14
Text Label 10000 1600 0    50   ~ 0
KEY_15
Text Notes 8300 7050 0    59   ~ 0
Assistance from WinEpic, mickabrig7, somewhatlurker, skogaby
$Comp
L Jumper:SolderJumper_2_Bridged JP2
U 1 1
P 9050 1800
F 0 "JP2" H 9050 1913 50  0000 C CNN
F 1 "SolderJumper_2_Bridged" H 9050 1914 50  0001 C CNN
F 2 "Jumper:SolderJumper-2_P1.3mm_Bridged_RoundedPad1.0x1.5mm" H 9050 1800 50  0001 C CNN
F 3 "~" H 9050 1800 50  0001 C CNN
	1    9050 1800
	1    0    0    1   
$EndComp
$Comp
L Connector_Generic:Conn_01x06 J9
U 1 1
P 7650 5400
F 0 "J9" H 7600 5750 50  0000 L CNN
F 1 "Conn_01x06" H 7730 5301 50  0001 L CNN
F 2 "Connector_PinSocket_2.54mm:PinSocket_1x06_P2.54mm_Vertical" H 7650 5400 50  0001 C CNN
F 3 "~" H 7650 5400 50  0001 C CNN
	1    7650 5400
	1    0    0    -1  
$EndComp
Text Notes 7750 5450 0    59   ~ 0
GND
Text Notes 7750 5550 0    59   ~ 0
HV
Text Notes 7750 5350 0    59   ~ 0
HV3
Text Notes 7750 5250 0    59   ~ 0
HV4
Text Notes 7750 5750 0    59   ~ 0
HV1
Text Notes 7750 5650 0    59   ~ 0
HV2
$Comp
L Connector_Generic:Conn_01x06 J10
U 1 1
P 9050 5400
F 0 "J10" H 9000 5750 50  0000 L CNN
F 1 "Conn_01x06" H 9130 5301 50  0001 L CNN
F 2 "Connector_PinSocket_2.54mm:PinSocket_1x06_P2.54mm_Vertical" H 9050 5400 50  0001 C CNN
F 3 "~" H 9050 5400 50  0001 C CNN
	1    9050 5400
	1    0    0    -1  
$EndComp
Text Notes 9150 5450 0    59   ~ 0
GND
Text Notes 9150 5550 0    59   ~ 0
LV
Text Notes 9150 5350 0    59   ~ 0
LV3
Text Notes 9150 5250 0    59   ~ 0
LV4
Text Notes 9150 5750 0    59   ~ 0
LV1
Text Notes 9150 5650 0    59   ~ 0
LV2
Wire Wire Line
	8300 5700 8850 5700
Text Label 8300 5700 0    50   ~ 0
SDA_L
Wire Wire Line
	8300 5600 8850 5600
Text Label 8300 5600 0    50   ~ 0
SCL_L
Wire Wire Line
	6900 5700 7450 5700
Text Label 6900 5700 0    50   ~ 0
SDA_H
Wire Wire Line
	6900 5600 7450 5600
Text Label 6900 5600 0    50   ~ 0
SCL_H
$Comp
L power:GND #PWR0108
U 1 1
P 7200 5200
F 0 "#PWR0108" H 7200 4950 50  0001 C CNN
F 1 "GND" H 7205 5027 50  0000 C CNN
F 2 "" H 7200 5200 50  0001 C CNN
F 3 "" H 7200 5200 50  0001 C CNN
	1    7200 5200
	1    0    0    -1  
$EndComp
$Comp
L power:+3.3V #PWR0109
U 1 1
P 8300 5300
F 0 "#PWR0109" H 8300 5150 50  0001 C CNN
F 1 "+3.3V" H 8315 5473 50  0000 C CNN
F 2 "" H 8300 5300 50  0001 C CNN
F 3 "" H 8300 5300 50  0001 C CNN
	1    8300 5300
	1    0    0    -1  
$EndComp
$Comp
L power:GND #PWR0110
U 1 1
P 8600 5200
F 0 "#PWR0110" H 8600 4950 50  0001 C CNN
F 1 "GND" H 8605 5027 50  0000 C CNN
F 2 "" H 8600 5200 50  0001 C CNN
F 3 "" H 8600 5200 50  0001 C CNN
	1    8600 5200
	1    0    0    -1  
$EndComp
Wire Wire Line
	7450 5500 6900 5500
Wire Wire Line
	6900 5500 6900 5300
Wire Wire Line
	8850 5500 8300 5500
Wire Wire Line
	8300 5500 8300 5300
Wire Wire Line
	7450 5400 7350 5400
Wire Wire Line
	7350 5400 7350 5100
Wire Wire Line
	7350 5100 7200 5100
Wire Wire Line
	7200 5100 7200 5200
Wire Wire Line
	8850 5400 8750 5400
Wire Wire Line
	8750 5400 8750 5100
Wire Wire Line
	8750 5100 8600 5100
Wire Wire Line
	8600 5100 8600 5200
$Comp
L power:GND #PWR0115
U 1 1
P 5050 3850
F 0 "#PWR0115" H 5050 3600 50  0001 C CNN
F 1 "GND" H 5055 3677 50  0000 C CNN
F 2 "" H 5050 3850 50  0001 C CNN
F 3 "" H 5050 3850 50  0001 C CNN
	1    5050 3850
	-1   0    0    -1  
$EndComp
Wire Wire Line
	5050 3800 5050 3850
Wire Wire Line
	4950 3800 5050 3800
$Comp
L Jumper:SolderJumper_2_Open JP3
U 1 1
P 10200 5050
F 0 "JP3" H 10200 5163 50  0000 C CNN
F 1 "SolderJumper_2_Open" H 10200 5164 50  0001 C CNN
F 2 "Jumper:SolderJumper-2_P1.3mm_Open_RoundedPad1.0x1.5mm" H 10200 5050 50  0001 C CNN
F 3 "~" H 10200 5050 50  0001 C CNN
	1    10200 5050
	1    0    0    -1  
$EndComp
Wire Wire Line
	9700 5350 10050 5350
Text Label 9700 5350 0    50   ~ 0
SDA_H
Wire Wire Line
	9700 5050 10050 5050
Text Label 9700 5050 0    50   ~ 0
SCL_H
$Comp
L Jumper:SolderJumper_2_Open JP4
U 1 1
P 10200 5350
F 0 "JP4" H 10200 5463 50  0000 C CNN
F 1 "SolderJumper_2_Open" H 10200 5464 50  0001 C CNN
F 2 "Jumper:SolderJumper-2_P1.3mm_Open_RoundedPad1.0x1.5mm" H 10200 5350 50  0001 C CNN
F 3 "~" H 10200 5350 50  0001 C CNN
	1    10200 5350
	1    0    0    -1  
$EndComp
Wire Wire Line
	10350 5350 10750 5350
Text Label 10500 5350 0    50   ~ 0
SDA_L
Wire Wire Line
	10350 5050 10750 5050
Text Label 10500 5050 0    50   ~ 0
SCL_L
$Comp
L Regulator_Linear:L78L33_TO92 U1
U 1 1
P 3400 6750
F 0 "U1" H 3400 6992 50  0000 C CNN
F 1 "L4931CZ33" H 3400 6901 50  0000 C CNN
F 2 "TO_SOT_Packages_THT:TO-92_Inline_Wide" H 3400 6975 50  0001 C CIN
F 3 "http://www.st.com/content/ccc/resource/technical/document/datasheet/15/55/e5/aa/23/5b/43/fd/CD00000446.pdf/files/CD00000446.pdf/jcr:content/translations/en.CD00000446.pdf" H 3400 6700 50  0001 C CNN
	1    3400 6750
	1    0    0    -1  
$EndComp
Wire Wire Line
	3100 6750 2900 6750
Wire Wire Line
	2900 6750 2900 6650
$Comp
L power:GND #PWR0117
U 1 1
P 3400 7300
F 0 "#PWR0117" H 3400 7050 50  0001 C CNN
F 1 "GND" H 3405 7127 50  0000 C CNN
F 2 "" H 3400 7300 50  0001 C CNN
F 3 "" H 3400 7300 50  0001 C CNN
	1    3400 7300
	1    0    0    -1  
$EndComp
$Comp
L power:+3.3V #PWR0119
U 1 1
P 3900 6650
F 0 "#PWR0119" H 3900 6500 50  0001 C CNN
F 1 "+3.3V" H 3915 6823 50  0000 C CNN
F 2 "" H 3900 6650 50  0001 C CNN
F 3 "" H 3900 6650 50  0001 C CNN
	1    3900 6650
	1    0    0    -1  
$EndComp
Wire Wire Line
	3700 6750 3900 6750
Wire Wire Line
	3900 6750 3900 6650
$Comp
L Jumper:SolderJumper_2_Open JP1
U 1 1
P 1400 7050
F 0 "JP1" H 1400 7163 50  0000 C CNN
F 1 "SolderJumper_2_Open" H 1400 7164 50  0001 C CNN
F 2 "Jumper:SolderJumper-2_P1.3mm_Open_RoundedPad1.0x1.5mm" H 1400 7050 50  0001 C CNN
F 3 "~" H 1400 7050 50  0001 C CNN
	1    1400 7050
	1    0    0    -1  
$EndComp
$Comp
L power:+3.3V #PWR0121
U 1 1
P 1750 6950
F 0 "#PWR0121" H 1750 6800 50  0001 C CNN
F 1 "+3.3V" H 1765 7123 50  0000 C CNN
F 2 "" H 1750 6950 50  0001 C CNN
F 3 "" H 1750 6950 50  0001 C CNN
	1    1750 6950
	1    0    0    -1  
$EndComp
Wire Wire Line
	1550 7050 1750 7050
Wire Wire Line
	1750 7050 1750 6950
Wire Wire Line
	1250 7050 1050 7050
Wire Wire Line
	1050 7050 1050 6950
$Comp
L power:VCC #PWR0123
U 1 1
P 1050 6950
F 0 "#PWR0123" H 1050 6800 50  0001 C CNN
F 1 "VCC" H 1067 7123 50  0000 C CNN
F 2 "" H 1050 6950 50  0001 C CNN
F 3 "" H 1050 6950 50  0001 C CNN
	1    1050 6950
	1    0    0    -1  
$EndComp
$Comp
L Device:CP1 C2
U 1 1
P 3900 7000
F 0 "C2" H 4015 7046 50  0000 L CNN
F 1 "35V 10uF" H 4015 6955 50  0000 L CNN
F 2 "Capacitors_THT:CP_Radial_D5.0mm_P2.00mm" H 3900 7000 50  0001 C CNN
F 3 "~" H 3900 7000 50  0001 C CNN
	1    3900 7000
	1    0    0    -1  
$EndComp
$Comp
L Device:CP1 C1
U 1 1
P 2900 7000
F 0 "C1" H 3015 7046 50  0000 L CNN
F 1 "35V 10uF" H 3015 6955 50  0000 L CNN
F 2 "Capacitors_THT:CP_Radial_D5.0mm_P2.00mm" H 2900 7000 50  0001 C CNN
F 3 "~" H 2900 7000 50  0001 C CNN
	1    2900 7000
	-1   0    0    -1  
$EndComp
Wire Wire Line
	3900 6750 3900 6850
Connection ~ 3900 6750
Wire Wire Line
	2900 6750 2900 6850
Connection ~ 2900 6750
Wire Wire Line
	3400 7050 3400 7200
Wire Wire Line
	3900 7150 3900 7200
Wire Wire Line
	3900 7200 3400 7200
Connection ~ 3400 7200
Wire Wire Line
	3400 7200 3400 7300
Wire Wire Line
	2900 7150 2900 7200
Wire Wire Line
	2900 7200 3400 7200
$Comp
L power:+5V #PWR0125
U 1 1
P 4950 1000
F 0 "#PWR0125" H 4950 850 50  0001 C CNN
F 1 "+5V" H 4965 1173 50  0000 C CNN
F 2 "" H 4950 1000 50  0001 C CNN
F 3 "" H 4950 1000 50  0001 C CNN
	1    4950 1000
	1    0    0    -1  
$EndComp
$Comp
L power:+5V #PWR0126
U 1 1
P 6900 5300
F 0 "#PWR0126" H 6900 5150 50  0001 C CNN
F 1 "+5V" H 6915 5473 50  0000 C CNN
F 2 "" H 6900 5300 50  0001 C CNN
F 3 "" H 6900 5300 50  0001 C CNN
	1    6900 5300
	1    0    0    -1  
$EndComp
$Comp
L power:+5V #PWR0127
U 1 1
P 2900 6650
F 0 "#PWR0127" H 2900 6500 50  0001 C CNN
F 1 "+5V" H 2915 6823 50  0000 C CNN
F 2 "" H 2900 6650 50  0001 C CNN
F 3 "" H 2900 6650 50  0001 C CNN
	1    2900 6650
	1    0    0    -1  
$EndComp
Wire Notes Line rgb(181, 36, 0)
	1850 1850 1350 1850
Wire Notes Line rgb(181, 36, 0)
	1350 1800 1350 1850
Text Notes 1150 1800 0    39   ~ 0
IR LEDs
Wire Notes Line rgb(181, 36, 0)
	1700 2050 1700 1850
Wire Notes Line rgb(181, 36, 0)
	1850 1950 1700 1950
Wire Notes Line rgb(181, 36, 0)
	1850 2050 1700 2050
Wire Notes Line rgb(0, 194, 0)
	1850 1450 1350 1450
Wire Notes Line rgb(0, 194, 0)
	1350 1400 1350 1450
Text Notes 1150 1400 0    39   ~ 0
MPR121 Lines
Wire Notes Line rgb(0, 194, 0)
	1700 1550 1700 1450
Wire Notes Line rgb(0, 194, 0)
	1850 1550 1700 1550
Wire Notes Line
	4300 1450 4300 2150
Wire Notes Line
	4300 2150 4450 2150
Wire Notes Line
	4450 1750 4300 1750
Wire Notes Line
	4150 1450 4150 1400
Text Notes 4200 1400 2    39   ~ 0
IR Receivers
Wire Notes Line
	1850 2150 1550 2150
Wire Notes Line
	1550 2150 1550 2000
Text Notes 1600 2000 2    39   ~ 0
IR Receivers
Wire Notes Line
	4450 1550 4300 1550
Wire Notes Line
	4450 1650 4300 1650
Wire Notes Line
	4150 1450 4450 1450
Wire Wire Line
	8850 1800 8900 1800
Wire Wire Line
	9350 1800 9200 1800
Wire Wire Line
	8850 1400 8850 1800
Connection ~ 9250 1400
Wire Wire Line
	9250 1400 8850 1400
Text Notes 7400 1000 0    50   ~ 0
MPR121 Module
Text Notes 9600 1000 0    50   ~ 0
MPR121 Module
Text Notes 800  6500 0    79   ~ 16
3.3V Power Supply
Wire Notes Line
	6450 7600 6450 6300
Wire Notes Line
	650  6300 650  7600
Wire Notes Line
	6450 6300 650  6300
Wire Notes Line
	6450 7600 650  7600
Text Notes 4800 7500 0    50   ~ 0
If using 3.3V Pro Micro,\nShort jumper J1 and do NOT solder LDO
Text Notes 9800 5850 0    50   ~ 0
If using 3.3V Pro Micro,\nShort jumpers and \ndo NOT solder level shifter
$Comp
L Mechanical:MountingHole MH1
U 1 1
P 7350 6250
F 0 "MH1" H 7450 6296 50  0000 L CNN
F 1 "MountingHole" H 7450 6205 50  0000 L CNN
F 2 "Mounting_Holes:MountingHole_3.2mm_M3_ISO7380" H 7350 6250 50  0001 C CNN
F 3 "~" H 7350 6250 50  0001 C CNN
	1    7350 6250
	1    0    0    -1  
$EndComp
$Comp
L Mechanical:MountingHole MH2
U 1 1
P 8150 6250
F 0 "MH2" H 8250 6296 50  0000 L CNN
F 1 "MountingHole" H 8250 6205 50  0000 L CNN
F 2 "Mounting_Holes:MountingHole_3.2mm_M3_ISO7380" H 8150 6250 50  0001 C CNN
F 3 "~" H 8150 6250 50  0001 C CNN
	1    8150 6250
	1    0    0    -1  
$EndComp
$Comp
L Mechanical:MountingHole MH3
U 1 1
P 8950 6250
F 0 "MH3" H 9050 6296 50  0000 L CNN
F 1 "MountingHole" H 9050 6205 50  0000 L CNN
F 2 "Mounting_Holes:MountingHole_3.2mm_M3_ISO7380" H 8950 6250 50  0001 C CNN
F 3 "~" H 8950 6250 50  0001 C CNN
	1    8950 6250
	1    0    0    -1  
$EndComp
$Comp
L Mechanical:MountingHole MH4
U 1 1
P 9750 6250
F 0 "MH4" H 9850 6296 50  0000 L CNN
F 1 "MountingHole" H 9850 6205 50  0000 L CNN
F 2 "Mounting_Holes:MountingHole_3.2mm_M3_ISO7380" H 9750 6250 50  0001 C CNN
F 3 "~" H 9750 6250 50  0001 C CNN
	1    9750 6250
	1    0    0    -1  
$EndComp
$EndSCHEMATC
